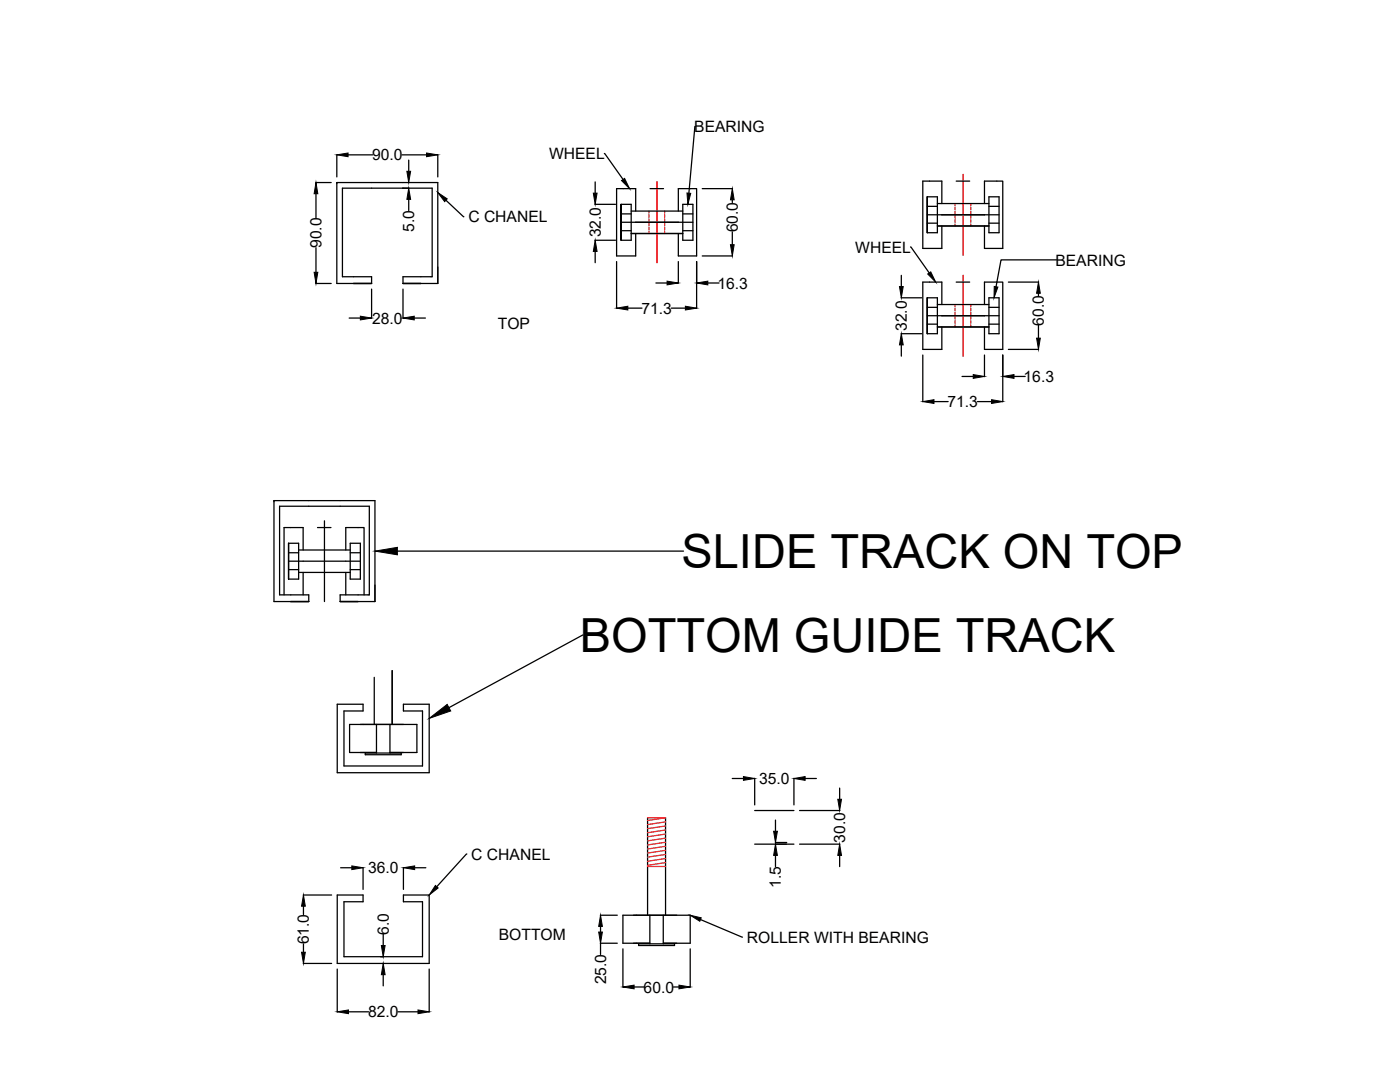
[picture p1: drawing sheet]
<svg xmlns="http://www.w3.org/2000/svg" width="279mm" height="216mm" viewBox="0 0 279 216" stroke-linecap="round" stroke-linejoin="round" font-family="sans-serif">
<!-- layer: Layer3 -->
<g fill="none" stroke="#ed1f24" stroke-width=".25">
<path d="M131.1 36.3v16.1M192.2 34.8v16.1M129.5 42.1v.4M129.5 42.8v.6M129.5 43.7v.5M129.5 44.5v.6M129.5 45.3v.6M129.5 46.2v.4M132.6 42.1v.4M132.6 42.8v.6M132.6 43.7v.5M132.6 44.5v.6"/>
<path d="M132.6 45.3v.6M132.6 46.2v.4M190.6 40.6v.4M190.6 41.3v.6M190.6 42.2v.5M190.6 43v.6M190.6 43.8v.6M190.6 44.7v.4M192.2 54.9v16.2M193.7 40.6v.4M193.7 41.3v.6M193.7 42.2v.5"/>
<path d="M193.7 43v.6M193.7 43.8v.6M193.7 44.7v.4M190.6 60.8v.4M190.6 61.5v.5M190.6 62.3v.6M190.6 63.1v.6M190.6 64v.5M190.6 64.8v.4M193.7 60.8v.4M193.7 61.5v.5M193.7 62.3v.6"/>
<path d="M193.7 63.1v.6M193.7 64v.5M193.7 64.8v.4M129.2 163.2h3.6l-3.6 .5M129.2 172.9h3.6M132.8 164l-3.6 .5M132.8 164.8l-3.6 .6M132.8 165.6l-3.6 .6M132.8 166.4l-3.6 .6M132.8 167.2l-3.6 .6M132.8 168.1l-3.6 .5M132.8 168.9l-3.6 .5"/>
<path d="M132.8 169.7l-3.6 .5M132.8 170.5l-3.6 .5M132.8 171.3l-3.6 .5M132.8 172.1l-3.6 .6"/>
</g>
<g fill="none" stroke="#000" stroke-width=".25">
<path d="M63 36.4h3.1M63.1 38.7v4.9M67.2 36.4h20.2v20.2h-7v-1.4h5.8v-17.7h-17.9v17.7h5.9v1.4h-7zM67.2 30.9v4.4M69.5 30.9h4.9M80.2 30.9h4.9M81.6 31.9v2.3M81.6 39.8v2.2M87.4 30.9v4.4M89 40l3.6 3.3M118.8 36.3v2.2M120.6 30.6l3.7 5.2"/>
<path d="M129.7 37.6h2.7M138.8 25.2l-1.3 13.3M140.1 37.6h6.1M146.1 39.9v.5M185.1 39.3v7.1v-7.1M185.1 39.3h2v7.1h-2M190.8 36.1h2.7M197.4 39.3h2v7.1h-2zM63 56.6h3.1M63.1 49.4v4.9M74.2 57.7v5.8M80.4 57.7v5.8"/>
<path d="M118.7 47.9h4.1M118.7 40.8h4.1M118.8 50.2v2.2M123.1 52.2v9.3M124 40.8v7.1v-7.1M124 44.4h14.3M124 46h2M124 42.7h2M124 40.8h2v7.1h-2M126 46.6h10.3M126 42.1h10.3M126.9 42.1v-4.5h-3.8v13.5h3.8v-4.5"/>
<path d="M130.9 56.5h2.2M135.4 42.1v-4.5h3.6v13.5h-3.6v-4.5M135.4 52.2v4.3M136.3 46h2M136.3 42.7h2M136.3 40.8h2v7.1h-2zM139 52.2v9.3M140.1 51.1h6.1M141.3 56.5h2.2M146.1 46.3v2.5M179.8 59.4h4.1M179.9 54.9v2.3"/>
<path d="M181.7 49.3l3.7 5.2M185.1 59.4v7.2v-7.2M185.1 59.4h2v7.2h-2M185.1 42.9h14.3M185.1 44.5h2M185.1 41.2h2M187.1 45.1h10.3M187.1 40.6h10.3M188 40.6v-4.5h-3.8v13.5h3.8v-4.5M190.8 56.3h2.7M196.5 40.6v-4.5h3.6v13.5h-3.6v-4.5M197.4 59.4h2v7.2h-2z"/>
<path d="M197.4 44.5h2M197.4 41.2h2M201.2 56.3h6.1M207.2 58.5v.6M210.8 51.9h-11l-1 5.3M69.7 63.5h2.2M82.7 63.5h2.2M125.3 61.5h2.8M134 61.5h2.8M179.8 66.6h4.1M179.9 68.8v2.3M184.2 70.8v9.4"/>
<path d="M185.1 63h14.3M185.1 64.7h2M185.1 61.3h2M187.1 65.2h10.3M187.1 60.8h10.3M188 60.8v-4.5h-3.8v13.4h3.8v-4.5M192 75.1h2.2M196.5 60.8v-4.5h3.6v13.4h-3.6v-4.5M196.5 70.8v4.4M197.4 64.7h2M197.4 61.3h2M200.1 70.8v9.4"/>
<path d="M201.2 69.7h6.1M202.4 75.1h2.2M207.2 64.9v2.6M54.7 99.9h20.1v20.1h-6.9v-1.3h5.8v-17.7h-17.9v17.7h5.8v1.3h-6.9zM186.4 80.1h2.8M195.1 80.1h2.8M57.6 108.4v7.2v-7.2M57.6 112h14.3M57.6 113.7h2M57.6 110.3h2M57.6 108.4h2v7.2h-2M59.6 114.2h10.3"/>
<path d="M59.6 109.7h10.3M60.5 109.7v-4.4h-3.8v13.4M60.5 114.2v4.5M63.4 105.3h2.7M64.8 103.9v16.1M69 109.7v-4.4h3.7v13.4M69 114.2v4.5M69.9 113.7h2M69.9 110.3h2M69.9 108.4h2v7.2h-2zM79.3 110h57.1M74.7 135.2v9.4"/>
<path d="M78.3 133.8v10.8M116.4 126.7l-26.8 14.5M67.3 140.5h5.2v1.4h-3.9v10.9h15.7v-10.9h-3.8v-1.4h5.2v13.7h-18.4zM72.9 150.3h7.2v.3h-7.2zM75.1 150.2h-5.3v-5.6h13.4v5.6h-5.4M75.1 144.6v5.7M77.8 144.6v5.7M146.1 155.3h2.3M150.6 155.3v5.3M158.4 155.3v5.3M160.7 155.3h2.2M167.6 157.3v2.2"/>
<path d="M60.5 178.6h5.7M67.3 178.6h5.2v1.3h-3.9v11h15.7v-11h-3.8v-1.3h5.2v13.6h-18.4zM68 173.2h2.2M72.5 173.1v4.4M80.5 173.1v4.4M82.8 173.2h2.2M93.2 170.4l-6 6.5M129.2 163.2v19.4M132.8 163.2v19.4M150.6 168.4h7.8M150.6 161.7h7.8M154.7 168.1h2.3"/>
<path d="M154.8 163.6v2.3M154.8 170.7v2.2M159.6 168.4h8M159.6 161.7h8M167.6 170.7v2.2M60.5 192.2h5.7M60.6 180.8v1.7M60.6 188.3v1.7M67.3 193.4v8.5M76.5 186.4v2.3M76.5 194.5v2.2M85.7 193.4v8.5"/>
<path d="M119.8 182.6h3.4M119.8 188.2h3.4M119.8 184.9v1.1M119.8 188.2v2.3M124.3 189.3v7.7M126.5 196.9h2.1M127.4 188.3h7.2v.4h-7.2zM129.7 188.2h-5.4v-5.6h13.4v5.6h-5.3M129.7 182.6v5.7M132.4 182.6v5.7M134.4 196.9h1.1M137.7 189.3v7.7"/>
<path d="M139.8 183.5l8.4 3.5M69.5 201.9h4.1M79.4 201.9h4"/>
</g>
<g fill="#000" stroke="#000" stroke-width=".2">
<path d="M63.1 36.4l.3 2.3h-.7zM67.2 30.9l2.3-.4v.8zM81.2 34.2h.8l-.4 2.2zM81.6 37.5l.4 2.3h-.8zM85.1 30.5l2.3 .4-2.3 .4zM118.4 38.5h.8l-.4 2.3zM124 36l.7-.4 .9 2zM137.1 38.5l.8 .1-.6 2.2zM146.1 37.6l.4 2.3h-.7zM62.7 54.3h.7l-.3 2.3zM87.4 38.4l1.9 1.3-.6 .5zM118.8 47.9l.4 2.3h-.8z"/>
<path d="M133.1 56.1l2.3 .4-2.3 .4zM139 56.5l2.3-.4v.8zM145.8 48.8h.7l-.4 2.3zM179.5 57.2h.8l-.4 2.2zM185.1 54.7l.7-.5 .9 2.1zM198.4 57.2l.8 .1-.8 2.1zM207.2 56.3l.4 2.2h-.7zM71.9 63.1l2.3 .4-2.3 .3zM80.4 63.5l2.3-.4v.7zM123.1 61.5l2.2-.4v.8zM136.8 61.1l2.2 .4-2.2 .4zM179.9 66.6l.4 2.2h-.8z"/>
<path d="M184.2 80.1l2.2-.3v.7zM194.2 74.7l2.3 .4-2.3 .4zM197.9 79.8l2.2 .3-2.2 .4zM200.1 75.1l2.3-.4v.8zM206.9 67.5h.7l-.4 2.2zM74.8 110l4.5-.8v1.5zM85.7 143.3l3.5-2.7 .8 1.3zM148.4 155l2.2 .3-2.2 .4zM158.4 155.3l2.3-.3v.7zM167.2 159.5h.7l-.3 2.2zM70.2 172.8l2.3 .4-2.3 .3zM80.5 173.2l2.3-.4v.7z"/>
<path d="M86.9 176.7l.5 .5-1.7 1.4zM154.4 165.9h.7l-.3 2.2zM154.8 168.4l.3 2.3h-.7zM167.6 168.4l.3 2.3h-.7zM60.6 178.6l.3 2.2h-.7zM60.2 190h.7l-.3 2.2zM76.5 192.2l.4 2.3h-.8zM76.1 188.7h.8l-.4 2.2zM119.8 182.6l.4 2.3h-.7zM119.5 186h.7l-.4 2.2zM124.3 196.9l2.2-.3v.7zM135.5 196.6l2.2 .3-2.2 .4z"/>
<path d="M137.7 182.6l2.2 .5-.2 .7zM67.3 201.9l2.2-.4v.8zM83.4 201.5l2.3 .4-2.3 .4z"/>
</g>
<g font-size="9.4">
<text x="136" y="113.4">SLIDE TRACK ON TOP</text>
<text x="115.7" y="130.1">BOTTOM GUIDE TRACK</text>
</g>
<g font-size="3.1">
<text x="138.5" y="26.4">BEARING</text>
<text x="74.3" y="32">90.0</text>
<text x="109.6" y="31.8">WHEEL</text>
<text x="82.7" y="46.2" transform="rotate(-90 82.7 46.2)">5.0</text>
<text x="93.5" y="44.4">C CHANEL</text>
<text x="119.9" y="47.4" transform="rotate(-90 119.9 47.4)">32.0</text>
<text x="147.2" y="46.4" transform="rotate(-90 147.2 46.4)">60.0</text>
<text x="64.2" y="49.5" transform="rotate(-90 64.2 49.5)">90.0</text>
<text x="170.7" y="50.4">WHEEL</text>
<text x="210.6" y="53">BEARING</text>
<text x="143.2" y="57.6">16.3</text>
<text x="74.3" y="64.6">28.0</text>
<text x="99.4" y="65.5">TOP</text>
<text x="128" y="62.6">71.3</text>
<text x="208.3" y="65" transform="rotate(-90 208.3 65)">60.0</text>
<text x="181" y="66" transform="rotate(-90 181 66)">32.0</text>
<text x="204.3" y="76.2">16.3</text>
<text x="189.1" y="81.2">71.3</text>
<text x="151.5" y="156.4">35.0</text>
<text x="94.1" y="171.6">C CHANEL</text>
<text x="168.7" y="168.1" transform="rotate(-90 168.7 168.1)">30.0</text>
<text x="73.5" y="174.3">36.0</text>
<text x="155.9" y="177.2" transform="rotate(-90 155.9 177.2)">1.5</text>
<text x="61.7" y="188.4" transform="rotate(-90 61.7 188.4)">61.0</text>
<text x="77.6" y="186.5" transform="rotate(-90 77.6 186.5)">6.0</text>
<text x="99.6" y="187.5">BOTTOM</text>
<text x="149.1" y="188.1">ROLLER WITH BEARING</text>
<text x="120.9" y="196.4" transform="rotate(-90 120.9 196.4)">25.0</text>
<text x="73.5" y="203">82.0</text>
<text x="128.5" y="198">60.0</text>
</g>
</svg>
